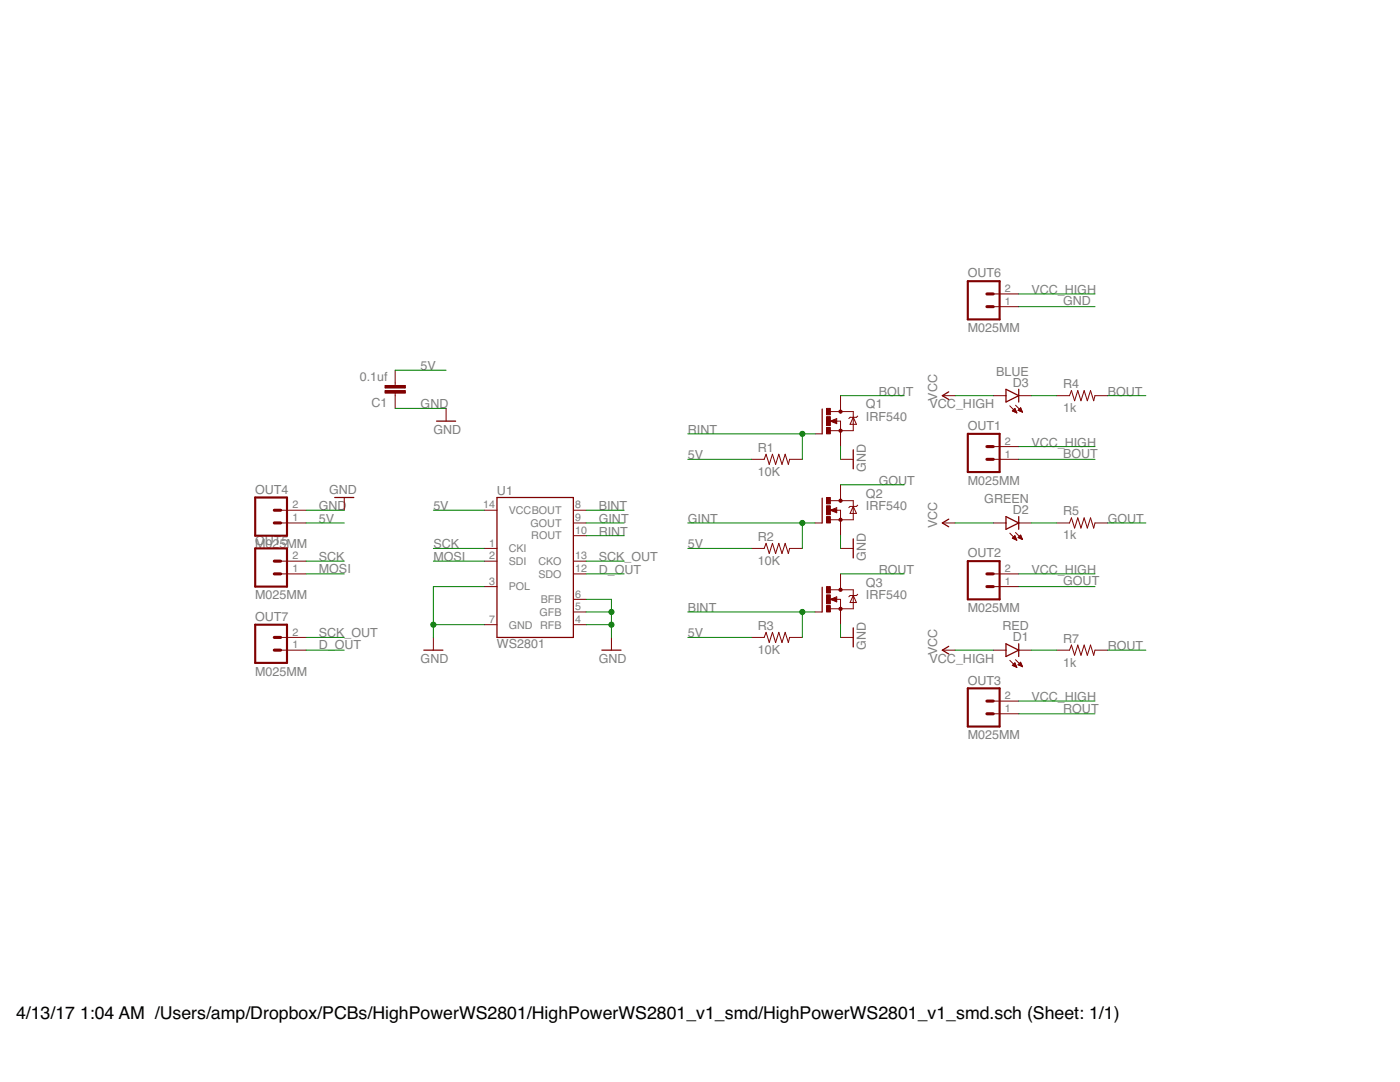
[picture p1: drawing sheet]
<?xml version="1.0" encoding="utf-8"?>
<!DOCTYPE eagle SYSTEM "eagle.dtd">
<!--
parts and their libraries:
SparkFun-DigitalIC: Licensing: Creative Commons ShareAlike 4.0 International - https://creativecommons.org/licenses/by-sa/4.0
-->
<eagle version="8.0.0">
<drawing>
<settings>
<setting alwaysvectorfont="no"/>
<setting verticaltext="up"/>
</settings>
<grid distance="0.1" unitdist="inch" unit="inch" style="lines" multiple="1" display="no" altdistance="0.01" altunitdist="inch" altunit="inch"/>
<schematic xreflabel="%F%N/%S.%C%R" xrefpart="/%S.%C%R">
<libraries>
<library name="SparkFun-DigitalIC">
<symbols>
<symbol name="WS2801">
<wire x1="-7.62" y1="12.7" x2="-7.62" y2="-15.24" width="0.254" layer="94"/>
<wire x1="-7.62" y1="-15.24" x2="7.62" y2="-15.24" width="0.254" layer="94"/>
<wire x1="7.62" y1="-15.24" x2="7.62" y2="12.7" width="0.254" layer="94"/>
<wire x1="7.62" y1="12.7" x2="-7.62" y2="12.7" width="0.254" layer="94"/>
<text x="-7.62" y="13.208" size="1.778" layer="95">&gt;NAME</text>
<text x="-7.62" y="-17.399" size="1.778" layer="96">&gt;VALUE</text>
<pin name="CKI" x="-10.16" y="2.54" length="short"/>
<pin name="SDI" x="-10.16" y="0" length="short"/>
<pin name="VCC" x="-10.16" y="10.16" length="short"/>
<pin name="POL" x="-10.16" y="-5.08" length="short"/>
<pin name="CKO" x="10.16" y="0" length="short" rot="R180"/>
<pin name="SDO" x="10.16" y="-2.54" length="short" rot="R180"/>
<pin name="BOUT" x="10.16" y="10.16" length="short" rot="R180"/>
<pin name="GOUT" x="10.16" y="7.62" length="short" rot="R180"/>
<pin name="ROUT" x="10.16" y="5.08" length="short" rot="R180"/>
<pin name="BFB" x="10.16" y="-7.62" length="short" rot="R180"/>
<pin name="GFB" x="10.16" y="-10.16" length="short" rot="R180"/>
<pin name="RFB" x="10.16" y="-12.7" length="short" rot="R180"/>
<pin name="GND" x="-10.16" y="-12.7" length="short"/>
</symbol>
</symbols>
<devicesets>
<deviceset name="WS2801" prefix="U">
<gates>
<gate name="G$1" symbol="WS2801" x="0" y="0"/>
</gates>
<devices>
<device name="" package="SOP-14">
<connects>
<connect gate="G$1" pin="BFB" pad="6"/>
<connect gate="G$1" pin="BOUT" pad="8"/>
<connect gate="G$1" pin="CKI" pad="1"/>
<connect gate="G$1" pin="CKO" pad="13"/>
<connect gate="G$1" pin="GFB" pad="5"/>
<connect gate="G$1" pin="GND" pad="7"/>
<connect gate="G$1" pin="GOUT" pad="9"/>
<connect gate="G$1" pin="POL" pad="3"/>
<connect gate="G$1" pin="RFB" pad="4"/>
<connect gate="G$1" pin="ROUT" pad="10"/>
<connect gate="G$1" pin="SDI" pad="2"/>
<connect gate="G$1" pin="SDO" pad="12"/>
<connect gate="G$1" pin="VCC" pad="14"/>
</connects>
<technologies>
<technology name=""/>
</technologies>
</device>
</devices>
</deviceset>
</devicesets>
</library>
<library name="SparkFun-Connectors">
<symbols>
<symbol name="M02">
<wire x1="3.81" y1="-2.54" x2="-2.54" y2="-2.54" width="0.4064" layer="94"/>
<wire x1="1.27" y1="2.54" x2="2.54" y2="2.54" width="0.6096" layer="94"/>
<wire x1="1.27" y1="0" x2="2.54" y2="0" width="0.6096" layer="94"/>
<wire x1="-2.54" y1="5.08" x2="-2.54" y2="-2.54" width="0.4064" layer="94"/>
<wire x1="3.81" y1="-2.54" x2="3.81" y2="5.08" width="0.4064" layer="94"/>
<wire x1="-2.54" y1="5.08" x2="3.81" y2="5.08" width="0.4064" layer="94"/>
<text x="-2.54" y="-5.08" size="1.778" layer="96">&gt;VALUE</text>
<text x="-2.54" y="5.842" size="1.778" layer="95">&gt;NAME</text>
<pin name="1" x="7.62" y="0" visible="pad" length="middle" direction="pas" swaplevel="1" rot="R180"/>
<pin name="2" x="7.62" y="2.54" visible="pad" length="middle" direction="pas" swaplevel="1" rot="R180"/>
</symbol>
</symbols>
<devicesets>
<deviceset name="M02" prefix="JP">
<gates>
<gate name="G$1" symbol="M02" x="-2.54" y="0"/>
</gates>
<devices>
<device name="PTH" package="1X02">
<connects>
<connect gate="G$1" pin="1" pad="1"/>
<connect gate="G$1" pin="2" pad="2"/>
</connects>
<technologies>
<technology name=""/>
</technologies>
</device>
<device name="POLAR" package="MOLEX-1X2">
<connects>
<connect gate="G$1" pin="1" pad="1"/>
<connect gate="G$1" pin="2" pad="2"/>
</connects>
<technologies>
<technology name=""/>
</technologies>
</device>
<device name="3.5MM" package="SCREWTERMINAL-3.5MM-2">
<connects>
<connect gate="G$1" pin="1" pad="1"/>
<connect gate="G$1" pin="2" pad="2"/>
</connects>
<technologies>
<technology name=""/>
</technologies>
</device>
<device name="-JST-2MM-SMT" package="JST-2-SMD">
<connects>
<connect gate="G$1" pin="1" pad="2"/>
<connect gate="G$1" pin="2" pad="1"/>
</connects>
<technologies>
<technology name="">
<attribute name="PROD_ID" value="CONN-08352"/>
</technology>
</technologies>
</device>
<device name="PTH2" package="1X02_BIG">
<connects>
<connect gate="G$1" pin="1" pad="P$1"/>
<connect gate="G$1" pin="2" pad="P$2"/>
</connects>
<technologies>
<technology name=""/>
</technologies>
</device>
<device name="4UCON-15767" package="JST-2-SMD-VERT">
<connects>
<connect gate="G$1" pin="1" pad="GND"/>
<connect gate="G$1" pin="2" pad="VCC"/>
</connects>
<technologies>
<technology name=""/>
</technologies>
</device>
<device name="ROCKER" package="R_SW_TH">
<connects>
<connect gate="G$1" pin="1" pad="P$3"/>
<connect gate="G$1" pin="2" pad="P$4"/>
</connects>
<technologies>
<technology name=""/>
</technologies>
</device>
<device name="5MM" package="SCREWTERMINAL-5MM-2">
<connects>
<connect gate="G$1" pin="1" pad="1"/>
<connect gate="G$1" pin="2" pad="2"/>
</connects>
<technologies>
<technology name=""/>
</technologies>
</device>
<device name="LOCK" package="1X02_LOCK">
<connects>
<connect gate="G$1" pin="1" pad="1"/>
<connect gate="G$1" pin="2" pad="2"/>
</connects>
<technologies>
<technology name=""/>
</technologies>
</device>
<device name="POLAR_LOCK" package="MOLEX-1X2_LOCK">
<connects>
<connect gate="G$1" pin="1" pad="1"/>
<connect gate="G$1" pin="2" pad="2"/>
</connects>
<technologies>
<technology name=""/>
</technologies>
</device>
<device name="LOCK_LONGPADS" package="1X02_LOCK_LONGPADS">
<connects>
<connect gate="G$1" pin="1" pad="1"/>
<connect gate="G$1" pin="2" pad="2"/>
</connects>
<technologies>
<technology name=""/>
</technologies>
</device>
<device name="3.5MM_LOCK" package="SCREWTERMINAL-3.5MM-2_LOCK">
<connects>
<connect gate="G$1" pin="1" pad="1"/>
<connect gate="G$1" pin="2" pad="2"/>
</connects>
<technologies>
<technology name=""/>
</technologies>
</device>
<device name="PTH3" package="1X02_LONGPADS">
<connects>
<connect gate="G$1" pin="1" pad="1"/>
<connect gate="G$1" pin="2" pad="2"/>
</connects>
<technologies>
<technology name=""/>
</technologies>
</device>
<device name="1X02_NO_SILK" package="1X02_NO_SILK">
<connects>
<connect gate="G$1" pin="1" pad="1"/>
<connect gate="G$1" pin="2" pad="2"/>
</connects>
<technologies>
<technology name=""/>
</technologies>
</device>
<device name="JST-PTH-2" package="JST-2-PTH">
<connects>
<connect gate="G$1" pin="1" pad="1"/>
<connect gate="G$1" pin="2" pad="2"/>
</connects>
<technologies>
<technology name="">
<attribute name="SKU" value="PRT-09914" constant="no"/>
</technology>
</technologies>
</device>
<device name="PTH4" package="1X02_XTRA_BIG">
<connects>
<connect gate="G$1" pin="1" pad="1"/>
<connect gate="G$1" pin="2" pad="2"/>
</connects>
<technologies>
<technology name=""/>
</technologies>
</device>
<device name="POGO_PIN_HOLES_ONLY" package="1X02_PP_HOLES_ONLY">
<connects>
<connect gate="G$1" pin="1" pad="1"/>
<connect gate="G$1" pin="2" pad="2"/>
</connects>
<technologies>
<technology name=""/>
</technologies>
</device>
<device name="3.5MM-NO_SILK" package="SCREWTERMINAL-3.5MM-2-NS">
<connects>
<connect gate="G$1" pin="1" pad="1"/>
<connect gate="G$1" pin="2" pad="2"/>
</connects>
<technologies>
<technology name=""/>
</technologies>
</device>
<device name="-JST-2-PTH-NO_SILK" package="JST-2-PTH-NS">
<connects>
<connect gate="G$1" pin="1" pad="1"/>
<connect gate="G$1" pin="2" pad="2"/>
</connects>
<technologies>
<technology name=""/>
</technologies>
</device>
<device name="JST-PTH-2-KIT" package="JST-2-PTH-KIT">
<connects>
<connect gate="G$1" pin="1" pad="1"/>
<connect gate="G$1" pin="2" pad="2"/>
</connects>
<technologies>
<technology name=""/>
</technologies>
</device>
<device name="SPRING-2.54-RA" package="SPRINGTERMINAL-2.54MM-2">
<connects>
<connect gate="G$1" pin="1" pad="1"/>
<connect gate="G$1" pin="2" pad="2"/>
</connects>
<technologies>
<technology name=""/>
</technologies>
</device>
<device name="2.54MM_SCREWTERM" package="1X02_2.54_SCREWTERM">
<connects>
<connect gate="G$1" pin="1" pad="P1"/>
<connect gate="G$1" pin="2" pad="P2"/>
</connects>
<technologies>
<technology name=""/>
</technologies>
</device>
<device name="JST-PTH-VERT" package="JST-2-PTH-VERT">
<connects>
<connect gate="G$1" pin="1" pad="1"/>
<connect gate="G$1" pin="2" pad="2"/>
</connects>
<technologies>
<technology name=""/>
</technologies>
</device>
</devices>
</deviceset>
</devicesets>
</library>
<library name="SparkFun-Resistors">
<symbols>
<symbol name="RESISTOR">
<wire x1="-2.54" y1="0" x2="-2.159" y2="1.016" width="0.1524" layer="94"/>
<wire x1="-2.159" y1="1.016" x2="-1.524" y2="-1.016" width="0.1524" layer="94"/>
<wire x1="-1.524" y1="-1.016" x2="-0.889" y2="1.016" width="0.1524" layer="94"/>
<wire x1="-0.889" y1="1.016" x2="-0.254" y2="-1.016" width="0.1524" layer="94"/>
<wire x1="-0.254" y1="-1.016" x2="0.381" y2="1.016" width="0.1524" layer="94"/>
<wire x1="0.381" y1="1.016" x2="1.016" y2="-1.016" width="0.1524" layer="94"/>
<wire x1="1.016" y1="-1.016" x2="1.651" y2="1.016" width="0.1524" layer="94"/>
<wire x1="1.651" y1="1.016" x2="2.286" y2="-1.016" width="0.1524" layer="94"/>
<wire x1="2.286" y1="-1.016" x2="2.54" y2="0" width="0.1524" layer="94"/>
<text x="-3.81" y="1.4986" size="1.778" layer="95">&gt;NAME</text>
<text x="-3.81" y="-3.302" size="1.778" layer="96">&gt;VALUE</text>
<pin name="2" x="5.08" y="0" visible="off" length="short" direction="pas" swaplevel="1" rot="R180"/>
<pin name="1" x="-5.08" y="0" visible="off" length="short" direction="pas" swaplevel="1"/>
</symbol>
</symbols>
<devicesets>
<deviceset name="RESISTOR" prefix="R" uservalue="yes">
<gates>
<gate name="G$1" symbol="RESISTOR" x="0" y="0"/>
</gates>
<devices>
<device name="1206" package="1206">
<connects>
<connect gate="G$1" pin="1" pad="1"/>
<connect gate="G$1" pin="2" pad="2"/>
</connects>
<technologies>
<technology name=""/>
</technologies>
</device>
<device name="AXIAL-0.3" package="AXIAL-0.3">
<connects>
<connect gate="G$1" pin="1" pad="P$1"/>
<connect gate="G$1" pin="2" pad="P$2"/>
</connects>
<technologies>
<technology name=""/>
</technologies>
</device>
<device name="2010" package="R2010">
<connects>
<connect gate="G$1" pin="1" pad="1"/>
<connect gate="G$1" pin="2" pad="2"/>
</connects>
<technologies>
<technology name=""/>
</technologies>
</device>
<device name="0805-RES" package="0805">
<connects>
<connect gate="G$1" pin="1" pad="1"/>
<connect gate="G$1" pin="2" pad="2"/>
</connects>
<technologies>
<technology name=""/>
</technologies>
</device>
<device name="0603-RES" package="0603-RES">
<connects>
<connect gate="G$1" pin="1" pad="1"/>
<connect gate="G$1" pin="2" pad="2"/>
</connects>
<technologies>
<technology name=""/>
</technologies>
</device>
<device name="0603" package="0603-RES">
<connects>
<connect gate="G$1" pin="1" pad="1"/>
<connect gate="G$1" pin="2" pad="2"/>
</connects>
<technologies>
<technology name=""/>
</technologies>
</device>
<device name="PTH-1/6W" package="1/6W-RES">
<connects>
<connect gate="G$1" pin="1" pad="1"/>
<connect gate="G$1" pin="2" pad="2"/>
</connects>
<technologies>
<technology name=""/>
</technologies>
</device>
<device name="2512" package="R2512">
<connects>
<connect gate="G$1" pin="1" pad="1"/>
<connect gate="G$1" pin="2" pad="2"/>
</connects>
<technologies>
<technology name=""/>
</technologies>
</device>
<device name="PTH-1/4W" package="AXIAL-0.4">
<connects>
<connect gate="G$1" pin="1" pad="P$1"/>
<connect gate="G$1" pin="2" pad="P$2"/>
</connects>
<technologies>
<technology name=""/>
</technologies>
</device>
<device name="PTH-1/2W" package="AXIAL-0.5">
<connects>
<connect gate="G$1" pin="1" pad="P$1"/>
<connect gate="G$1" pin="2" pad="P$2"/>
</connects>
<technologies>
<technology name=""/>
</technologies>
</device>
<device name="PTH-1W" package="AXIAL-0.6">
<connects>
<connect gate="G$1" pin="1" pad="P$1"/>
<connect gate="G$1" pin="2" pad="P$2"/>
</connects>
<technologies>
<technology name=""/>
</technologies>
</device>
<device name="PTH-2W" package="AXIAL-0.8">
<connects>
<connect gate="G$1" pin="1" pad="P$1"/>
<connect gate="G$1" pin="2" pad="P$2"/>
</connects>
<technologies>
<technology name=""/>
</technologies>
</device>
<device name="KIT" package="AXIAL-0.3-KIT">
<connects>
<connect gate="G$1" pin="1" pad="P$1"/>
<connect gate="G$1" pin="2" pad="P$2"/>
</connects>
<technologies>
<technology name=""/>
</technologies>
</device>
<device name="EZ" package="AXIAL-0.3EZ">
<connects>
<connect gate="G$1" pin="1" pad="P$1"/>
<connect gate="G$1" pin="2" pad="P$2"/>
</connects>
<technologies>
<technology name=""/>
</technologies>
</device>
<device name="PTH-1/4W-VERT-KIT" package="AXIAL-0.1EZ">
<connects>
<connect gate="G$1" pin="1" pad="P$1"/>
<connect gate="G$1" pin="2" pad="P$2"/>
</connects>
<technologies>
<technology name=""/>
</technologies>
</device>
<device name="PTH-1/4W-VERT" package="AXIAL-0.1">
<connects>
<connect gate="G$1" pin="1" pad="P$1"/>
<connect gate="G$1" pin="2" pad="P$2"/>
</connects>
<technologies>
<technology name=""/>
</technologies>
</device>
<device name="0402" package="0402-RES">
<connects>
<connect gate="G$1" pin="1" pad="1"/>
<connect gate="G$1" pin="2" pad="2"/>
</connects>
<technologies>
<technology name=""/>
</technologies>
</device>
</devices>
</deviceset>
</devicesets>
</library>
<library name="SparkFun-Aesthetics">
<symbols>
<symbol name="DGND">
<wire x1="-1.905" y1="0" x2="1.905" y2="0" width="0.254" layer="94"/>
<text x="-2.54" y="-2.54" size="1.778" layer="96">&gt;VALUE</text>
<pin name="GND" x="0" y="2.54" visible="off" length="short" direction="sup" rot="R270"/>
</symbol>
<symbol name="VCC">
<wire x1="0.762" y1="1.27" x2="0" y2="2.54" width="0.254" layer="94"/>
<wire x1="0" y1="2.54" x2="-0.762" y2="1.27" width="0.254" layer="94"/>
<text x="-1.016" y="3.556" size="1.778" layer="96">&gt;VALUE</text>
<pin name="VCC" x="0" y="0" visible="off" length="short" direction="sup" rot="R90"/>
</symbol>
</symbols>
<devicesets>
<deviceset name="GND" prefix="GND">
<gates>
<gate name="1" symbol="DGND" x="0" y="0"/>
</gates>
<devices>
<device name="">
<technologies>
<technology name=""/>
</technologies>
</device>
</devices>
</deviceset>
<deviceset name="VCC" prefix="SUPPLY">
<gates>
<gate name="G$1" symbol="VCC" x="0" y="0"/>
</gates>
<devices>
<device name="">
<technologies>
<technology name=""/>
</technologies>
</device>
</devices>
</deviceset>
</devicesets>
</library>
<library name="transistor-power">
<symbols>
<symbol name="MFNS">
<wire x1="-1.1176" y1="2.413" x2="-1.1176" y2="-2.54" width="0.254" layer="94"/>
<wire x1="-1.1176" y1="-2.54" x2="-2.54" y2="-2.54" width="0.1524" layer="94"/>
<wire x1="2.54" y1="1.905" x2="0.5334" y2="1.905" width="0.1524" layer="94"/>
<wire x1="2.54" y1="0" x2="2.54" y2="-1.905" width="0.1524" layer="94"/>
<wire x1="0.508" y1="-1.905" x2="2.54" y2="-1.905" width="0.1524" layer="94"/>
<wire x1="2.54" y1="2.54" x2="2.54" y2="1.905" width="0.1524" layer="94"/>
<wire x1="2.54" y1="1.905" x2="5.08" y2="1.905" width="0.1524" layer="94"/>
<wire x1="5.08" y1="1.905" x2="5.08" y2="0.762" width="0.1524" layer="94"/>
<wire x1="5.08" y1="0.762" x2="5.08" y2="-1.905" width="0.1524" layer="94"/>
<wire x1="5.08" y1="-1.905" x2="2.54" y2="-1.905" width="0.1524" layer="94"/>
<wire x1="2.54" y1="-1.905" x2="2.54" y2="-2.54" width="0.1524" layer="94"/>
<wire x1="5.08" y1="0.762" x2="4.445" y2="-0.635" width="0.1524" layer="94"/>
<wire x1="4.445" y1="-0.635" x2="5.715" y2="-0.635" width="0.1524" layer="94"/>
<wire x1="5.715" y1="-0.635" x2="5.08" y2="0.762" width="0.1524" layer="94"/>
<wire x1="4.445" y1="0.762" x2="5.08" y2="0.762" width="0.1524" layer="94"/>
<wire x1="5.08" y1="0.762" x2="5.715" y2="0.762" width="0.1524" layer="94"/>
<wire x1="5.715" y1="0.762" x2="5.969" y2="1.016" width="0.1524" layer="94"/>
<wire x1="4.445" y1="0.762" x2="4.191" y2="0.508" width="0.1524" layer="94"/>
<wire x1="0.508" y1="0" x2="1.778" y2="-0.508" width="0.1524" layer="94"/>
<wire x1="1.778" y1="-0.508" x2="1.778" y2="0.508" width="0.1524" layer="94"/>
<wire x1="1.778" y1="0.508" x2="0.508" y2="0" width="0.1524" layer="94"/>
<wire x1="1.651" y1="0" x2="2.54" y2="0" width="0.1524" layer="94"/>
<wire x1="1.651" y1="0.254" x2="0.762" y2="0" width="0.3048" layer="94"/>
<wire x1="0.762" y1="0" x2="1.651" y2="-0.254" width="0.3048" layer="94"/>
<wire x1="1.651" y1="-0.254" x2="1.651" y2="0" width="0.3048" layer="94"/>
<wire x1="1.651" y1="0" x2="1.397" y2="0" width="0.3048" layer="94"/>
<circle x="2.54" y="-1.905" radius="0.127" width="0.4064" layer="94"/>
<circle x="2.54" y="1.905" radius="0.127" width="0.4064" layer="94"/>
<text x="7.62" y="2.54" size="1.778" layer="95">&gt;NAME</text>
<text x="7.62" y="0" size="1.778" layer="96">&gt;VALUE</text>
<text x="1.27" y="2.54" size="0.8128" layer="93">D</text>
<text x="1.27" y="-3.175" size="0.8128" layer="93">S</text>
<text x="-2.54" y="-1.27" size="0.8128" layer="93">G</text>
<rectangle x1="-0.254" y1="-2.54" x2="0.508" y2="-1.27" layer="94"/>
<rectangle x1="-0.254" y1="1.27" x2="0.508" y2="2.54" layer="94"/>
<rectangle x1="-0.254" y1="-0.889" x2="0.508" y2="0.889" layer="94"/>
<pin name="G" x="-2.54" y="-2.54" visible="off" length="point" direction="pas"/>
<pin name="D" x="2.54" y="5.08" visible="off" length="short" direction="pas" rot="R270"/>
<pin name="S" x="2.54" y="-5.08" visible="off" length="short" direction="pas" rot="R90"/>
</symbol>
</symbols>
<devicesets>
<deviceset name="IRF540" prefix="Q">
<gates>
<gate name="G$1" symbol="MFNS" x="0" y="0"/>
</gates>
<devices>
<device name="" package="TO220BV">
<connects>
<connect gate="G$1" pin="D" pad="D"/>
<connect gate="G$1" pin="G" pad="G"/>
<connect gate="G$1" pin="S" pad="S"/>
</connects>
<technologies>
<technology name=""/>
</technologies>
</device>
</devices>
</deviceset>
</devicesets>
</library>
<library name="SparkFun-LED">
<symbols>
<symbol name="LED">
<wire x1="1.27" y1="0" x2="0" y2="-2.54" width="0.254" layer="94"/>
<wire x1="0" y1="-2.54" x2="-1.27" y2="0" width="0.254" layer="94"/>
<wire x1="1.27" y1="-2.54" x2="0" y2="-2.54" width="0.254" layer="94"/>
<wire x1="0" y1="-2.54" x2="-1.27" y2="-2.54" width="0.254" layer="94"/>
<wire x1="1.27" y1="0" x2="0" y2="0" width="0.254" layer="94"/>
<wire x1="0" y1="0" x2="-1.27" y2="0" width="0.254" layer="94"/>
<wire x1="-2.032" y1="-0.762" x2="-3.429" y2="-2.159" width="0.1524" layer="94"/>
<wire x1="-1.905" y1="-1.905" x2="-3.302" y2="-3.302" width="0.1524" layer="94"/>
<text x="3.556" y="-4.572" size="1.778" layer="95" rot="R90">&gt;NAME</text>
<text x="5.715" y="-4.572" size="1.778" layer="96" rot="R90">&gt;VALUE</text>
<pin name="C" x="0" y="-5.08" visible="off" length="short" direction="pas" rot="R90"/>
<pin name="A" x="0" y="2.54" visible="off" length="short" direction="pas" rot="R270"/>
<polygon width="0.1524" layer="94">
<vertex x="-3.429" y="-2.159"/>
<vertex x="-3.048" y="-1.27"/>
<vertex x="-2.54" y="-1.778"/>
</polygon>
<polygon width="0.1524" layer="94">
<vertex x="-3.302" y="-3.302"/>
<vertex x="-2.921" y="-2.413"/>
<vertex x="-2.413" y="-2.921"/>
</polygon>
</symbol>
</symbols>
<devicesets>
<deviceset name="LED-RED" prefix="D" uservalue="yes">
<gates>
<gate name="G$1" symbol="LED" x="0" y="0"/>
</gates>
<devices>
<device name="0603" package="LED-0603">
<connects>
<connect gate="G$1" pin="A" pad="A"/>
<connect gate="G$1" pin="C" pad="C"/>
</connects>
<technologies>
<technology name="">
<attribute name="PROD_ID" value="DIO-00819"/>
<attribute name="VALUE" value="RED" constant="no"/>
</technology>
</technologies>
</device>
<device name="1206" package="LED-1206">
<connects>
<connect gate="G$1" pin="A" pad="A"/>
<connect gate="G$1" pin="C" pad="C"/>
</connects>
<technologies>
<technology name="">
<attribute name="PROD_ID" value="DIO-09912"/>
<attribute name="VALUE" value="RED" constant="no"/>
</technology>
</technologies>
</device>
<device name="LILYPAD" package="LED-1206">
<connects>
<connect gate="G$1" pin="A" pad="A"/>
<connect gate="G$1" pin="C" pad="C"/>
</connects>
<technologies>
<technology name="">
<attribute name="PROD_ID" value="DIO-09912"/>
<attribute name="VALUE" value="RED" constant="no"/>
</technology>
</technologies>
</device>
<device name="0603-SMART" package="LED-0603">
<connects>
<connect gate="G$1" pin="A" pad="A"/>
<connect gate="G$1" pin="C" pad="C"/>
</connects>
<technologies>
<technology name="">
<attribute name="PROD_ID" value="DIO-11154" constant="no"/>
<attribute name="VALUE" value="Red" constant="no"/>
</technology>
</technologies>
</device>
</devices>
</deviceset>
<deviceset name="LED-GREEN" prefix="D" uservalue="yes">
<gates>
<gate name="G$1" symbol="LED" x="0" y="0"/>
</gates>
<devices>
<device name="0603" package="LED-0603">
<connects>
<connect gate="G$1" pin="A" pad="A"/>
<connect gate="G$1" pin="C" pad="C"/>
</connects>
<technologies>
<technology name="">
<attribute name="PROD_ID" value="DIO-00821" constant="no"/>
<attribute name="VALUE" value="GREEN" constant="no"/>
</technology>
</technologies>
</device>
<device name="LILYPAD" package="LED-1206">
<connects>
<connect gate="G$1" pin="A" pad="A"/>
<connect gate="G$1" pin="C" pad="C"/>
</connects>
<technologies>
<technology name="">
<attribute name="PROD_ID" value="DIO-09910"/>
<attribute name="VALUE" value="GREEN" constant="no"/>
</technology>
</technologies>
</device>
<device name="1206" package="LED-1206">
<connects>
<connect gate="G$1" pin="A" pad="A"/>
<connect gate="G$1" pin="C" pad="C"/>
</connects>
<technologies>
<technology name="">
<attribute name="PROD_ID" value="DIO-00862" constant="no"/>
<attribute name="VALUE" value="GREEN" constant="no"/>
</technology>
</technologies>
</device>
<device name="1206-BOTTOM" package="LED-1206-BOTTOM">
<connects>
<connect gate="G$1" pin="A" pad="A"/>
<connect gate="G$1" pin="C" pad="C"/>
</connects>
<technologies>
<technology name="">
<attribute name="PROD_ID" value="DIO-11076" constant="no"/>
<attribute name="VALUE" value="Green" constant="no"/>
</technology>
</technologies>
</device>
</devices>
</deviceset>
<deviceset name="LED-BLUE" prefix="D" uservalue="yes">
<gates>
<gate name="G$1" symbol="LED" x="0" y="2.54"/>
</gates>
<devices>
<device name="0603" package="LED-0603">
<connects>
<connect gate="G$1" pin="A" pad="A"/>
<connect gate="G$1" pin="C" pad="C"/>
</connects>
<technologies>
<technology name="">
<attribute name="PROD_ID" value="DIO-08575"/>
<attribute name="VALUE" value="BLUE"/>
</technology>
</technologies>
</device>
<device name="1206" package="LED-1206">
<connects>
<connect gate="G$1" pin="A" pad="A"/>
<connect gate="G$1" pin="C" pad="C"/>
</connects>
<technologies>
<technology name="">
<attribute name="PROD_ID" value="DIO-09911"/>
<attribute name="VALUE" value="BLUE" constant="no"/>
</technology>
</technologies>
</device>
<device name="REBEL" package="LUXEON-REBEL">
<connects>
<connect gate="G$1" pin="A" pad="ANODE"/>
<connect gate="G$1" pin="C" pad="CATHODE"/>
</connects>
<technologies>
<technology name="">
<attribute name="PROD_ID" value="DIO-09553"/>
<attribute name="VALUE" value="BLUE"/>
</technology>
</technologies>
</device>
</devices>
</deviceset>
</devicesets>
</library>
<library name="SparkFun-Capacitors">
<symbols>
<symbol name="CAP">
<wire x1="0" y1="2.54" x2="0" y2="2.032" width="0.1524" layer="94"/>
<wire x1="0" y1="0" x2="0" y2="0.508" width="0.1524" layer="94"/>
<text x="1.524" y="2.921" size="1.778" layer="95">&gt;NAME</text>
<text x="1.524" y="-2.159" size="1.778" layer="96">&gt;VALUE</text>
<rectangle x1="-2.032" y1="0.508" x2="2.032" y2="1.016" layer="94"/>
<rectangle x1="-2.032" y1="1.524" x2="2.032" y2="2.032" layer="94"/>
<pin name="1" x="0" y="5.08" visible="off" length="short" direction="pas" swaplevel="1" rot="R270"/>
<pin name="2" x="0" y="-2.54" visible="off" length="short" direction="pas" swaplevel="1" rot="R90"/>
</symbol>
</symbols>
<devicesets>
<deviceset name="CAP" prefix="C" uservalue="yes">
<gates>
<gate name="G$1" symbol="CAP" x="0" y="0"/>
</gates>
<devices>
<device name="PTH" package="CAP-PTH-SMALL">
<connects>
<connect gate="G$1" pin="1" pad="1"/>
<connect gate="G$1" pin="2" pad="2"/>
</connects>
<technologies>
<technology name=""/>
</technologies>
</device>
<device name="PTH2" package="CAP-PTH-SMALL2">
<connects>
<connect gate="G$1" pin="1" pad="1"/>
<connect gate="G$1" pin="2" pad="2"/>
</connects>
<technologies>
<technology name=""/>
</technologies>
</device>
<device name="0805" package="0805">
<connects>
<connect gate="G$1" pin="1" pad="1"/>
<connect gate="G$1" pin="2" pad="2"/>
</connects>
<technologies>
<technology name=""/>
</technologies>
</device>
<device name="PTH3" package="CAP-PTH-LARGE">
<connects>
<connect gate="G$1" pin="1" pad="1"/>
<connect gate="G$1" pin="2" pad="2"/>
</connects>
<technologies>
<technology name=""/>
</technologies>
</device>
<device name="SMD" package="GRM43D">
<connects>
<connect gate="G$1" pin="1" pad="A"/>
<connect gate="G$1" pin="2" pad="C"/>
</connects>
<technologies>
<technology name=""/>
</technologies>
</device>
<device name="0603-CAP" package="0603-CAP">
<connects>
<connect gate="G$1" pin="1" pad="1"/>
<connect gate="G$1" pin="2" pad="2"/>
</connects>
<technologies>
<technology name=""/>
</technologies>
</device>
<device name="0402-CAP" package="0402-CAP">
<connects>
<connect gate="G$1" pin="1" pad="1"/>
<connect gate="G$1" pin="2" pad="2"/>
</connects>
<technologies>
<technology name=""/>
</technologies>
</device>
<device name="PTH1" package="CAP-PTH-5MM">
<connects>
<connect gate="G$1" pin="1" pad="1"/>
<connect gate="G$1" pin="2" pad="2"/>
</connects>
<technologies>
<technology name=""/>
</technologies>
</device>
<device name="_" package="AXIAL-5MM">
<connects>
<connect gate="G$1" pin="1" pad="P$1"/>
<connect gate="G$1" pin="2" pad="P$2"/>
</connects>
<technologies>
<technology name=""/>
</technologies>
</device>
<device name="1210" package="1210">
<connects>
<connect gate="G$1" pin="1" pad="1"/>
<connect gate="G$1" pin="2" pad="2"/>
</connects>
<technologies>
<technology name=""/>
</technologies>
</device>
<device name="1206" package="1206">
<connects>
<connect gate="G$1" pin="1" pad="1"/>
<connect gate="G$1" pin="2" pad="2"/>
</connects>
<technologies>
<technology name=""/>
</technologies>
</device>
<device name="ASMD" package="CTZ3">
<connects>
<connect gate="G$1" pin="1" pad="+"/>
<connect gate="G$1" pin="2" pad="-"/>
</connects>
<technologies>
<technology name=""/>
</technologies>
</device>
<device name="KIT" package="CAP-PTH-SMALL-KIT">
<connects>
<connect gate="G$1" pin="1" pad="1"/>
<connect gate="G$1" pin="2" pad="2"/>
</connects>
<technologies>
<technology name=""/>
</technologies>
</device>
<device name="EZ" package="CAP-PTH-SMALLEZ">
<connects>
<connect gate="G$1" pin="1" pad="1"/>
<connect gate="G$1" pin="2" pad="2"/>
</connects>
<technologies>
<technology name=""/>
</technologies>
</device>
</devices>
</deviceset>
</devicesets>
</library>
</libraries>
<attributes>
</attributes>
<variantdefs>
</variantdefs>
<classes>
<class number="0" name="default" width="0" drill="0">
</class>
</classes>
<parts>
<part name="U1" library="SparkFun-DigitalIC" deviceset="WS2801" device=""/>
<part name="VCC_HIGH" library="SparkFun-Aesthetics" deviceset="VCC" device=""/>
<part name="Q1" library="transistor-power" deviceset="IRF540" device=""/>
<part name="OUT1" library="SparkFun-Connectors" deviceset="M02" device="5MM"/>
<part name="Q2" library="transistor-power" deviceset="IRF540" device=""/>
<part name="Q3" library="transistor-power" deviceset="IRF540" device=""/>
<part name="GND4" library="SparkFun-Aesthetics" deviceset="GND" device=""/>
<part name="GND5" library="SparkFun-Aesthetics" deviceset="GND" device=""/>
<part name="VCC_HIGH1" library="SparkFun-Aesthetics" deviceset="VCC" device=""/>
<part name="OUT2" library="SparkFun-Connectors" deviceset="M02" device="5MM"/>
<part name="VCC_HIGH2" library="SparkFun-Aesthetics" deviceset="VCC" device=""/>
<part name="OUT3" library="SparkFun-Connectors" deviceset="M02" device="5MM"/>
<part name="OUT4" library="SparkFun-Connectors" deviceset="M02" device="5MM"/>
<part name="OUT5" library="SparkFun-Connectors" deviceset="M02" device="5MM"/>
<part name="OUT6" library="SparkFun-Connectors" deviceset="M02" device="5MM"/>
<part name="OUT7" library="SparkFun-Connectors" deviceset="M02" device="5MM"/>
<part name="GND1" library="SparkFun-Aesthetics" deviceset="GND" device=""/>
<part name="GND2" library="SparkFun-Aesthetics" deviceset="GND" device=""/>
<part name="GND3" library="SparkFun-Aesthetics" deviceset="GND" device=""/>
<part name="R1" library="SparkFun-Resistors" deviceset="RESISTOR" device="0603" value="10K"/>
<part name="R2" library="SparkFun-Resistors" deviceset="RESISTOR" device="0603" value="10K"/>
<part name="R3" library="SparkFun-Resistors" deviceset="RESISTOR" device="0603" value="10K"/>
<part name="R4" library="SparkFun-Resistors" deviceset="RESISTOR" device="0603" value="1k"/>
<part name="R5" library="SparkFun-Resistors" deviceset="RESISTOR" device="0603" value="1k"/>
<part name="R7" library="SparkFun-Resistors" deviceset="RESISTOR" device="0603" value="1k"/>
<part name="D1" library="SparkFun-LED" deviceset="LED-RED" device="0603" value="RED"/>
<part name="D2" library="SparkFun-LED" deviceset="LED-GREEN" device="0603" value="GREEN"/>
<part name="D3" library="SparkFun-LED" deviceset="LED-BLUE" device="0603" value="BLUE"/>
<part name="C1" library="SparkFun-Capacitors" deviceset="CAP" device="0603-CAP" value="0.1uf"/>
<part name="GND6" library="SparkFun-Aesthetics" deviceset="GND" device=""/>
<part name="GND7" library="SparkFun-Aesthetics" deviceset="GND" device=""/>
</parts>
<sheets>
<sheet>
<plain>
</plain>
<instances>
<instance part="U1" gate="G$1" x="33.02" y="33.02"/>
<instance part="VCC_HIGH" gate="G$1" x="116.84" y="66.04" rot="R90"/>
<instance part="Q1" gate="G$1" x="91.44" y="60.96"/>
<instance part="OUT1" gate="G$1" x="121.92" y="53.34"/>
<instance part="Q2" gate="G$1" x="91.44" y="43.18"/>
<instance part="Q3" gate="G$1" x="91.44" y="25.4"/>
<instance part="GND4" gate="1" x="12.7" y="15.24"/>
<instance part="GND5" gate="1" x="48.26" y="15.24"/>
<instance part="VCC_HIGH1" gate="G$1" x="116.84" y="40.64" rot="R90"/>
<instance part="OUT2" gate="G$1" x="121.92" y="27.94"/>
<instance part="VCC_HIGH2" gate="G$1" x="116.84" y="15.24" rot="R90"/>
<instance part="OUT3" gate="G$1" x="121.92" y="2.54"/>
<instance part="OUT4" gate="G$1" x="-20.32" y="40.64"/>
<instance part="OUT5" gate="G$1" x="-20.32" y="30.48"/>
<instance part="OUT6" gate="G$1" x="121.92" y="83.82"/>
<instance part="OUT7" gate="G$1" x="-20.32" y="15.24"/>
<instance part="GND1" gate="1" x="96.52" y="53.34" rot="R90"/>
<instance part="GND2" gate="1" x="96.52" y="35.56" rot="R90"/>
<instance part="GND3" gate="1" x="96.52" y="17.78" rot="R90"/>
<instance part="R1" gate="G$1" x="81.28" y="53.34"/>
<instance part="R2" gate="G$1" x="81.28" y="35.56"/>
<instance part="R3" gate="G$1" x="81.28" y="17.78"/>
<instance part="R4" gate="G$1" x="142.24" y="66.04"/>
<instance part="R5" gate="G$1" x="142.24" y="40.64"/>
<instance part="R7" gate="G$1" x="142.24" y="15.24"/>
<instance part="D1" gate="G$1" x="127" y="15.24" rot="R90"/>
<instance part="D2" gate="G$1" x="127" y="40.64" rot="R90"/>
<instance part="D3" gate="G$1" x="127" y="66.04" rot="R90"/>
<instance part="C1" gate="G$1" x="5.08" y="68.58" rot="R180"/>
<instance part="GND6" gate="1" x="15.24" y="60.96"/>
<instance part="GND7" gate="1" x="-5.08" y="45.72" rot="R180"/>
</instances>
<busses>
</busses>
<nets>
<net name="GND" class="0">
<segment>
<pinref part="GND4" gate="1" pin="GND"/>
<pinref part="U1" gate="G$1" pin="POL"/>
<wire x1="22.86" y1="27.94" x2="12.7" y2="27.94" width="0.1524" layer="91"/>
<wire x1="12.7" y1="27.94" x2="12.7" y2="20.32" width="0.1524" layer="91"/>
<pinref part="U1" gate="G$1" pin="GND"/>
<wire x1="12.7" y1="20.32" x2="12.7" y2="17.78" width="0.1524" layer="91"/>
<wire x1="22.86" y1="20.32" x2="12.7" y2="20.32" width="0.1524" layer="91"/>
<junction x="12.7" y="20.32"/>
</segment>
<segment>
<pinref part="U1" gate="G$1" pin="RFB"/>
<pinref part="GND5" gate="1" pin="GND"/>
<wire x1="43.18" y1="20.32" x2="48.26" y2="20.32" width="0.1524" layer="91"/>
<wire x1="48.26" y1="20.32" x2="48.26" y2="17.78" width="0.1524" layer="91"/>
<pinref part="U1" gate="G$1" pin="GFB"/>
<wire x1="43.18" y1="22.86" x2="48.26" y2="22.86" width="0.1524" layer="91"/>
<wire x1="48.26" y1="22.86" x2="48.26" y2="20.32" width="0.1524" layer="91"/>
<junction x="48.26" y="20.32"/>
<pinref part="U1" gate="G$1" pin="BFB"/>
<wire x1="43.18" y1="25.4" x2="48.26" y2="25.4" width="0.1524" layer="91"/>
<wire x1="48.26" y1="25.4" x2="48.26" y2="22.86" width="0.1524" layer="91"/>
<junction x="48.26" y="22.86"/>
</segment>
<segment>
<wire x1="129.54" y1="83.82" x2="144.78" y2="83.82" width="0.1524" layer="91"/>
<label x="138.43" y="84.074" size="1.778" layer="95"/>
<pinref part="OUT6" gate="G$1" pin="1"/>
</segment>
<segment>
<wire x1="-12.7" y1="43.18" x2="-5.08" y2="43.18" width="0.1524" layer="91"/>
<label x="-10.16" y="43.18" size="1.778" layer="95"/>
<pinref part="OUT4" gate="G$1" pin="2"/>
<pinref part="GND7" gate="1" pin="GND"/>
</segment>
<segment>
<wire x1="93.98" y1="55.88" x2="93.98" y2="53.34" width="0.1524" layer="91"/>
<pinref part="Q1" gate="G$1" pin="S"/>
<pinref part="GND1" gate="1" pin="GND"/>
</segment>
<segment>
<wire x1="93.98" y1="38.1" x2="93.98" y2="35.56" width="0.1524" layer="91"/>
<pinref part="Q2" gate="G$1" pin="S"/>
<pinref part="GND2" gate="1" pin="GND"/>
</segment>
<segment>
<wire x1="93.98" y1="20.32" x2="93.98" y2="17.78" width="0.1524" layer="91"/>
<pinref part="Q3" gate="G$1" pin="S"/>
<pinref part="GND3" gate="1" pin="GND"/>
</segment>
<segment>
<pinref part="C1" gate="G$1" pin="1"/>
<wire x1="5.08" y1="63.5" x2="15.24" y2="63.5" width="0.1524" layer="91"/>
<label x="10.16" y="63.5" size="1.778" layer="95"/>
<pinref part="GND6" gate="1" pin="GND"/>
</segment>
</net>
<net name="VCC_HIGH" class="0">
<segment>
<wire x1="129.54" y1="55.88" x2="144.78" y2="55.88" width="0.1524" layer="91"/>
<label x="132.08" y="55.88" size="1.778" layer="95"/>
<pinref part="OUT1" gate="G$1" pin="2"/>
</segment>
<segment>
<pinref part="VCC_HIGH" gate="G$1" pin="VCC"/>
<wire x1="116.84" y1="66.04" x2="124.46" y2="66.04" width="0.1524" layer="91"/>
<label x="111.76" y="63.5" size="1.778" layer="95"/>
<pinref part="D3" gate="G$1" pin="A"/>
</segment>
<segment>
<wire x1="129.54" y1="30.48" x2="144.78" y2="30.48" width="0.1524" layer="91"/>
<label x="132.08" y="30.48" size="1.778" layer="95"/>
<pinref part="OUT2" gate="G$1" pin="2"/>
</segment>
<segment>
<pinref part="VCC_HIGH1" gate="G$1" pin="VCC"/>
<wire x1="116.84" y1="40.64" x2="124.46" y2="40.64" width="0.1524" layer="91"/>
<pinref part="D2" gate="G$1" pin="A"/>
</segment>
<segment>
<wire x1="129.54" y1="5.08" x2="144.78" y2="5.08" width="0.1524" layer="91"/>
<label x="132.08" y="5.08" size="1.778" layer="95"/>
<pinref part="OUT3" gate="G$1" pin="2"/>
</segment>
<segment>
<pinref part="VCC_HIGH2" gate="G$1" pin="VCC"/>
<wire x1="116.84" y1="15.24" x2="124.46" y2="15.24" width="0.1524" layer="91"/>
<label x="111.76" y="12.7" size="1.778" layer="95"/>
<pinref part="D1" gate="G$1" pin="A"/>
</segment>
<segment>
<wire x1="129.54" y1="86.36" x2="144.78" y2="86.36" width="0.1524" layer="91"/>
<label x="132.08" y="86.36" size="1.778" layer="95"/>
<pinref part="OUT6" gate="G$1" pin="2"/>
</segment>
</net>
<net name="BINT" class="0">
<segment>
<pinref part="U1" gate="G$1" pin="BOUT"/>
<wire x1="43.18" y1="43.18" x2="50.8" y2="43.18" width="0.1524" layer="91"/>
<label x="45.72" y="43.18" size="1.778" layer="95"/>
</segment>
<segment>
<pinref part="Q3" gate="G$1" pin="G"/>
<wire x1="88.9" y1="22.86" x2="86.36" y2="22.86" width="0.1524" layer="91"/>
<wire x1="86.36" y1="17.78" x2="86.36" y2="22.86" width="0.1524" layer="91"/>
<junction x="86.36" y="22.86"/>
<wire x1="63.5" y1="22.86" x2="86.36" y2="22.86" width="0.1524" layer="91"/>
<label x="63.5" y="22.86" size="1.778" layer="95"/>
<pinref part="R3" gate="G$1" pin="2"/>
</segment>
</net>
<net name="N$1" class="0">
<segment>
<wire x1="137.16" y1="66.04" x2="132.08" y2="66.04" width="0.1524" layer="91"/>
<pinref part="R4" gate="G$1" pin="1"/>
<pinref part="D3" gate="G$1" pin="C"/>
</segment>
</net>
<net name="5V" class="0">
<segment>
<pinref part="U1" gate="G$1" pin="VCC"/>
<wire x1="22.86" y1="43.18" x2="12.7" y2="43.18" width="0.1524" layer="91"/>
<label x="12.7" y="43.18" size="1.778" layer="95"/>
</segment>
<segment>
<wire x1="-12.7" y1="40.64" x2="-5.08" y2="40.64" width="0.1524" layer="91"/>
<label x="-10.16" y="40.64" size="1.778" layer="95"/>
<pinref part="OUT4" gate="G$1" pin="1"/>
</segment>
<segment>
<wire x1="76.2" y1="53.34" x2="63.5" y2="53.34" width="0.1524" layer="91"/>
<label x="63.5" y="53.34" size="1.778" layer="95"/>
<pinref part="R1" gate="G$1" pin="1"/>
</segment>
<segment>
<wire x1="76.2" y1="35.56" x2="63.5" y2="35.56" width="0.1524" layer="91"/>
<label x="63.5" y="35.56" size="1.778" layer="95"/>
<pinref part="R2" gate="G$1" pin="1"/>
</segment>
<segment>
<wire x1="76.2" y1="17.78" x2="63.5" y2="17.78" width="0.1524" layer="91"/>
<label x="63.5" y="17.78" size="1.778" layer="95"/>
<pinref part="R3" gate="G$1" pin="1"/>
</segment>
<segment>
<pinref part="C1" gate="G$1" pin="2"/>
<wire x1="5.08" y1="71.12" x2="15.24" y2="71.12" width="0.1524" layer="91"/>
<label x="10.16" y="71.12" size="1.778" layer="95"/>
</segment>
</net>
<net name="SCK" class="0">
<segment>
<pinref part="U1" gate="G$1" pin="CKI"/>
<wire x1="22.86" y1="35.56" x2="12.7" y2="35.56" width="0.1524" layer="91"/>
<label x="12.7" y="35.56" size="1.778" layer="95"/>
</segment>
<segment>
<wire x1="-12.7" y1="33.02" x2="-5.08" y2="33.02" width="0.1524" layer="91"/>
<label x="-10.16" y="33.02" size="1.778" layer="95"/>
<pinref part="OUT5" gate="G$1" pin="2"/>
</segment>
</net>
<net name="MOSI" class="0">
<segment>
<pinref part="U1" gate="G$1" pin="SDI"/>
<wire x1="22.86" y1="33.02" x2="12.7" y2="33.02" width="0.1524" layer="91"/>
<label x="12.7" y="33.02" size="1.778" layer="95"/>
</segment>
<segment>
<wire x1="-12.7" y1="30.48" x2="-5.08" y2="30.48" width="0.1524" layer="91"/>
<label x="-10.16" y="30.734" size="1.778" layer="95"/>
<pinref part="OUT5" gate="G$1" pin="1"/>
</segment>
</net>
<net name="RINT" class="0">
<segment>
<pinref part="U1" gate="G$1" pin="ROUT"/>
<wire x1="43.18" y1="38.1" x2="50.8" y2="38.1" width="0.1524" layer="91"/>
<label x="45.72" y="38.1" size="1.778" layer="95"/>
</segment>
<segment>
<wire x1="88.9" y1="58.42" x2="86.36" y2="58.42" width="0.1524" layer="91"/>
<wire x1="86.36" y1="53.34" x2="86.36" y2="58.42" width="0.1524" layer="91"/>
<pinref part="Q1" gate="G$1" pin="G"/>
<wire x1="63.5" y1="58.42" x2="86.36" y2="58.42" width="0.1524" layer="91"/>
<junction x="86.36" y="58.42"/>
<label x="63.5" y="58.42" size="1.778" layer="95"/>
<pinref part="R1" gate="G$1" pin="2"/>
</segment>
</net>
<net name="GOUT" class="0">
<segment>
<wire x1="93.98" y1="48.26" x2="106.68" y2="48.26" width="0.1524" layer="91"/>
<pinref part="Q2" gate="G$1" pin="D"/>
<label x="101.6" y="48.26" size="1.778" layer="95"/>
</segment>
<segment>
<wire x1="147.32" y1="40.64" x2="154.94" y2="40.64" width="0.1524" layer="91"/>
<label x="147.32" y="40.64" size="1.778" layer="95"/>
<pinref part="R5" gate="G$1" pin="2"/>
</segment>
<segment>
<wire x1="129.54" y1="27.94" x2="144.78" y2="27.94" width="0.1524" layer="91"/>
<label x="138.43" y="28.194" size="1.778" layer="95"/>
<pinref part="OUT2" gate="G$1" pin="1"/>
</segment>
</net>
<net name="BOUT" class="0">
<segment>
<wire x1="93.98" y1="66.04" x2="106.68" y2="66.04" width="0.1524" layer="91"/>
<pinref part="Q1" gate="G$1" pin="D"/>
<label x="101.6" y="66.04" size="1.778" layer="95"/>
</segment>
<segment>
<wire x1="147.32" y1="66.04" x2="154.94" y2="66.04" width="0.1524" layer="91"/>
<label x="147.32" y="66.04" size="1.778" layer="95"/>
<pinref part="R4" gate="G$1" pin="2"/>
</segment>
<segment>
<wire x1="129.54" y1="53.34" x2="144.78" y2="53.34" width="0.1524" layer="91"/>
<label x="138.43" y="53.594" size="1.778" layer="95"/>
<pinref part="OUT1" gate="G$1" pin="1"/>
</segment>
</net>
<net name="ROUT" class="0">
<segment>
<wire x1="93.98" y1="30.48" x2="106.68" y2="30.48" width="0.1524" layer="91"/>
<pinref part="Q3" gate="G$1" pin="D"/>
<label x="101.6" y="30.48" size="1.778" layer="95"/>
</segment>
<segment>
<wire x1="147.32" y1="15.24" x2="154.94" y2="15.24" width="0.1524" layer="91"/>
<label x="147.32" y="15.24" size="1.778" layer="95"/>
<pinref part="R7" gate="G$1" pin="2"/>
</segment>
<segment>
<wire x1="129.54" y1="2.54" x2="144.78" y2="2.54" width="0.1524" layer="91"/>
<label x="138.43" y="2.794" size="1.778" layer="95"/>
<pinref part="OUT3" gate="G$1" pin="1"/>
</segment>
</net>
<net name="SCK_OUT" class="0">
<segment>
<pinref part="U1" gate="G$1" pin="CKO"/>
<wire x1="43.18" y1="33.02" x2="50.8" y2="33.02" width="0.1524" layer="91"/>
<label x="45.72" y="33.02" size="1.778" layer="95"/>
</segment>
<segment>
<wire x1="-12.7" y1="17.78" x2="-5.08" y2="17.78" width="0.1524" layer="91"/>
<label x="-10.16" y="17.78" size="1.778" layer="95"/>
<pinref part="OUT7" gate="G$1" pin="2"/>
</segment>
</net>
<net name="D_OUT" class="0">
<segment>
<pinref part="U1" gate="G$1" pin="SDO"/>
<wire x1="43.18" y1="30.48" x2="50.8" y2="30.48" width="0.1524" layer="91"/>
<label x="45.72" y="30.48" size="1.778" layer="95"/>
</segment>
<segment>
<wire x1="-12.7" y1="15.24" x2="-5.08" y2="15.24" width="0.1524" layer="91"/>
<label x="-10.16" y="15.494" size="1.778" layer="95"/>
<pinref part="OUT7" gate="G$1" pin="1"/>
</segment>
</net>
<net name="N$2" class="0">
<segment>
<wire x1="137.16" y1="40.64" x2="132.08" y2="40.64" width="0.1524" layer="91"/>
<pinref part="R5" gate="G$1" pin="1"/>
<pinref part="D2" gate="G$1" pin="C"/>
</segment>
</net>
<net name="N$6" class="0">
<segment>
<wire x1="137.16" y1="15.24" x2="132.08" y2="15.24" width="0.1524" layer="91"/>
<pinref part="R7" gate="G$1" pin="1"/>
<pinref part="D1" gate="G$1" pin="C"/>
</segment>
</net>
<net name="GINT" class="0">
<segment>
<pinref part="U1" gate="G$1" pin="GOUT"/>
<wire x1="43.18" y1="40.64" x2="50.8" y2="40.64" width="0.1524" layer="91"/>
<label x="45.72" y="40.64" size="1.778" layer="95"/>
</segment>
<segment>
<wire x1="88.9" y1="40.64" x2="86.36" y2="40.64" width="0.1524" layer="91"/>
<wire x1="86.36" y1="35.56" x2="86.36" y2="40.64" width="0.1524" layer="91"/>
<pinref part="Q2" gate="G$1" pin="G"/>
<wire x1="86.36" y1="40.64" x2="63.5" y2="40.64" width="0.1524" layer="91"/>
<junction x="86.36" y="40.64"/>
<label x="63.5" y="40.64" size="1.778" layer="95"/>
<pinref part="R2" gate="G$1" pin="2"/>
</segment>
</net>
</nets>
</sheet>
</sheets>
</schematic>
</drawing>
</eagle>
